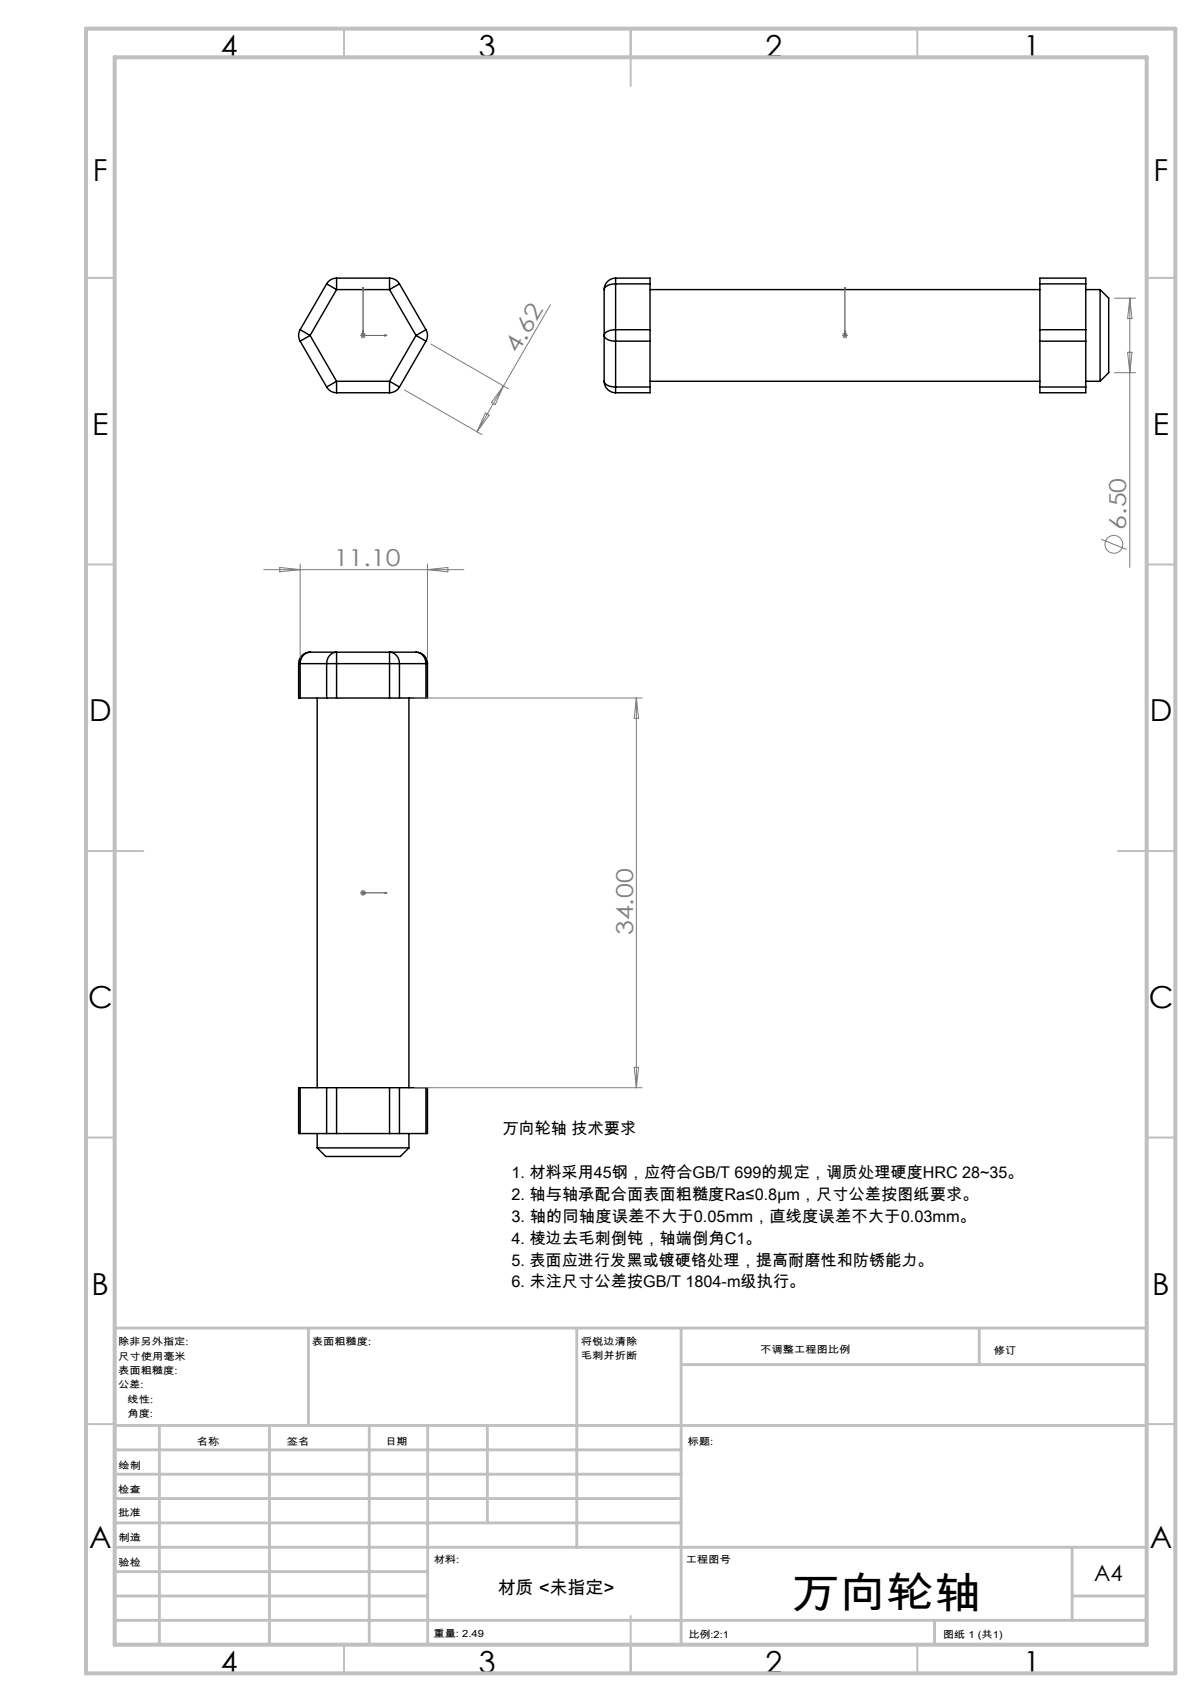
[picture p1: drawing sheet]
<svg xmlns="http://www.w3.org/2000/svg" width="210mm" height="297mm" viewBox="0 0 210 297" stroke-linecap="round" stroke-linejoin="round" font-family="sans-serif">
<g fill="none" stroke="#000" stroke-width=".25">
<path d="M52.4 57.5l1.7 1M52.4 57.5a2 2 0 0 0 0 2M52.4 59.5l4.6 8M54.1 58.5l-1.7 1M54.1 58.5l4.6 8M57 49.5l1.7 1M57 49.5l-4.6 8M58.7 48.5a2 2 0 0 0-1.7 1M58.7 48.5v2M58.7 50.5l-4.6 8M58.7 50.5h9.2M58.7 48.5h9.2"/>
<path d="M67.9 48.5v2M67.9 48.5a2 2 0 0 1 1.8 1M67.9 50.5l4.7 8M69.7 49.5l-1.8 1M69.7 49.5l4.6 8M72.6 58.5l1.7 1M72.6 58.5l-4.7 8M74.3 57.5l-1.7 1M74.3 57.5a2 2 0 0 1 0 2M74.3 59.5l-4.6 8M105.4 50.5v16M107.4 57.5v2"/>
<path d="M107.4 57.5a1.79 1.79 0 0 0-2 1 1.79 1.79 0 0 0 2 1M107.4 49.5a1.79 1.79 0 0 0-2 1M107.4 48.5v1M107.4 48.5h6v1M107.4 48.5a2 2 0 0 0-2 2M107.4 59.5h6M107.4 57.5h6M107.4 49.5h6M107.4 49.5v8M107.4 59.5v8M113.4 57.5v2M113.4 50.5h68"/>
<path d="M113.4 49.5v8M113.4 59.5v8M181.4 57.5v2M181.4 49.5v-1h8v1M181.4 59.5h8M181.4 57.5h8M181.4 49.5v8M181.4 59.5v8M181.4 49.5h8M189.4 57.5v2M189.4 50.5h2.5M189.4 49.5v8"/>
<path d="M189.4 59.5v8M191.9 50.5l1.5 1.5v13l-1.5 1.5M191.9 50.5v16M57 67.5a2 2 0 0 0 1.7 1M58.7 66.5v2M58.7 66.5l-1.7 1M58.7 68.5h9.2M58.7 66.5h9.2M67.9 66.5l1.8 1M67.9 66.5v2M69.7 67.5a2 2 0 0 1-1.8 1M105.4 66.5a1.79 1.79 0 0 0 2 1"/>
<path d="M105.4 66.5a2 2 0 0 0 2 2M107.4 67.5v1M107.4 67.5h6M113.4 67.5v1h-6M113.4 66.5h68M181.4 67.5v1h8v-1M181.4 67.5h8M189.4 66.5h2.5M52.1 115.8v6h.3M52.1 115.8h.3M52.4 115.8h4.6M52.4 115.8v6"/>
<path d="M54.1 113.8a2 2 0 0 0-2 2M54.1 113.8a1.88 1.88 0 0 0-1.7 2M54.1 113.8h18.5M57 115.8h1.7M57 115.8a1.88 1.88 0 0 1 1.7-2v2M57 115.8v6M58.7 115.8v6M58.7 115.8h9.2M67.9 115.8h1.8M67.9 115.8v-2a1.88 1.88 0 0 1 1.8 2M67.9 115.8v6M69.7 115.8v6"/>
<path d="M69.7 115.8h4.6M72.6 113.8a2 2 0 0 1 2 2M72.6 113.8a1.88 1.88 0 0 1 1.7 2M74.3 115.8h.3M74.3 115.8v6M74.6 115.8v6h-.3M52.4 121.8h4.6M55.3 121.8v68M57 121.8h1.7M58.7 121.8h9.2M67.9 121.8h1.8M69.7 121.8h4.6"/>
<path d="M71.3 121.8v68M52.4 189.8h-.3v8h.3M52.4 197.8h4.6M52.4 189.8h4.6M52.4 189.8v8M55.3 197.8v2.5M57 189.8h1.7M57 197.8h1.7M57 189.8v8M58.7 189.8v8M58.7 197.8h9.2M58.7 189.8h9.2"/>
<path d="M67.9 189.8h1.8M67.9 197.8h1.8M67.9 189.8v8M69.7 197.8h4.6M69.7 189.8h4.6M69.7 189.8v8M71.3 197.8v2.5M74.3 189.8h.3v8h-.3M74.3 189.8v8M55.3 200.3l1.5 1.5h13l1.5-1.5M55.3 200.3h16"/>
</g>
<g fill="none" stroke="#808080" stroke-width=".18">
<path d="M62.8 58.5h1M63 58.2l.7 .7M63.3 58v1M63.7 58.2l-.7 .7M96 53.2l-12.8 22.1M146.9 58.5h1M147 58.2l.7 .7M147.4 58v1M147.7 58.2l-.7 .7M194.4 52h3.7M197.1 52v47M197.1 52l.3 3.6h-.7z"/>
<path d="M70.5 68l13.6 7.8M75.2 60l13.5 7.8M84.6 72.1l.7 .4-2.1 2.8zM87.8 67.3l-1.4 3.3-.7-.4zM194.4 65h3.7M196.7 61.5h.7l-.3 3.5zM46 99.4h34.9M48.8 99l3.6 .4-3.6 .4zM52.4 98.4v16.4M74.6 98.4v16.4M74.6 99.4l3.5-.4v.8zM192.1 94.1l4.4 1.8"/>
<path d="M72.3 121.8h39.7M111 121.8v68M111 121.8l.4 3.6h-.8zM62.8 155.8h1M63 155.5l.7 .7M63.3 155.3v1M63.7 155.5l-.7 .7M72.3 189.8h39.7M110.6 186.3h.8l-.4 3.5z"/>
<circle cx="194.3" cy="95" r="1.56"/>
</g>
<g fill="none" stroke="#00f" stroke-width=".18">
<path d="M63.3 50.1l.1 .5h-.2zM63.3 57.7l.1 .2h-.1zM63.3 50.1v8.4h4.2M63.5 58.5h.2l-.2 .1zM67.1 58.4l.4 .1-.4 .1zM147.4 58.4v.2zM147.4 50.1v.5zM147.4 58.5v.1zM147.4 57.7v.2zM147.4 58.5h.1M147.4 50.1v8.4M63.2 155.8h.2z"/>
<path d="M63.3 155.8h.1zM63.3 155.8h.1M63.3 155.8h4.2M63.5 155.8h.2zM67.1 155.8h.4z"/>
</g>
<g fill="none" stroke="#c0c0c0" stroke-width=".35">
<path d="M60 5v5M110 5v10M160 5v5M15 48.5h5M200 48.5h5M15 98.5h5M200 98.5h5M15 148.5h10M195 148.5h10M15 198.5h5M200 198.5h5M15 248.5h5"/>
<path d="M200 248.5h5M60 287v5M110 282v10M160 287v5"/>
</g>
<g fill="none" stroke="#c0c0c0" stroke-width=".5">
<path d="M53.8 231.8v17M100.6 231.8v38.2M118.8 231.8v55.2M118.8 238.1h81.2M170.8 231.8v6.3M200 231.8h-180v55.2M20 248.8h180M20 257.3h98.8M20 253h98.8M27.8 248.8v38.2M47 248.8v38.2M64.4 248.8v38.2"/>
<path d="M74.6 248.8v38.2M85 248.8v17M20 265.8h98.8M20 261.5h98.8M20 278.5h54.6M20 274.3h54.6M20 270h180M187 278.5h13M187 270v12.8M20 282.8h180M163 282.8v4.2"/>
</g>
<path d="M15 5h190v287h-190zM20 10h180v277h-180z" fill="none" stroke="#c0c0c0" stroke-width=".7"/>
<g fill="#00f">
<path d="M67.1 58.4l.4 .1-.4 .1zM63.3 50.1l.1 .5h-.2z"/>
<path d="M63.5 155.8h.2zM63.3 155.8h.1zM147.4 58.4v.2zM147.4 50.1v.5z"/>
<path d="M63.5 58.5h.2l-.2 .1zM63.3 57.7l.1 .2h-.1zM67.1 155.8h.4zM63.2 155.8h.2z"/>
<path d="M147.4 58.5v.1zM147.4 57.7v.2z"/>
</g>
<text font-size="7.4" x="138" y="280.5">万向轮轴</text>
<g font-size="5.3">
<text x="38.5" y="9.9">4</text>
<text x="83.5" y="9.9">3</text>
<text x="133.5" y="9.9">2</text>
<text x="178.5" y="9.9">1</text>
<text x="16.2" y="31.6">F</text>
<text x="201.2" y="31.6">F</text>
<text x="16.1" y="75.9">E</text>
<text x="201.1" y="75.9">E</text>
<text x="15.5" y="125.9">D</text>
<text x="200.5" y="125.9">D</text>
<text x="15.4" y="175.9">C</text>
<text x="200.4" y="175.9">C</text>
<text x="16" y="225.9">B</text>
<text x="201" y="225.9">B</text>
<text x="15.5" y="270.1">A</text>
<text x="200.5" y="270.1">A</text>
<text x="38.5" y="291.9">4</text>
<text x="83.5" y="291.9">3</text>
<text x="133.5" y="291.9">2</text>
<text x="178.5" y="291.9">1</text>
</g>
<g font-size="4.1" fill="#808080">
<text x="90.3" y="61.8" transform="rotate(-60 90.3 61.8)">4.62</text>
<text x="196.4" y="92.4" transform="rotate(-90 196.4 92.4)">6.50</text>
<text x="58.2" y="98.8">11.10</text>
<text x="110.4" y="163.2" transform="rotate(-90 110.4 163.2)">34.00</text>
</g>
<text font-size="3.9" x="190.9" y="275.8">A4</text>
<text font-size="3.2" x="86.8" y="278.1">材质 &lt;未指定&gt;</text>
<g font-size="2.8">
<text x="87.6" y="197.9">万向轮轴 技术要求</text>
<text x="89.2" y="205.6">1. 材料采用45钢，应符合GB/T 699的规定，调质处理硬度HRC 28~35。</text>
<text x="89.2" y="209.4">2. 轴与轴承配合面表面粗糙度Ra≤0.8μm，尺寸公差按图纸要求。</text>
<text x="89.2" y="213.2">3. 轴的同轴度误差不大于0.05mm，直线度误差不大于0.03mm。</text>
<text x="89.2" y="220.8">5. 表面应进行发黑或镀硬铬处理，提高耐磨性和防锈能力。</text>
<text x="89.2" y="217">4. 棱边去毛刺倒钝，轴端倒角C1。</text>
<text x="89.2" y="224.7">6. 未注尺寸公差按GB/T 1804-m级执行。</text>
</g>
<g font-size="1.7">
<text x="20.6" y="234.8">除非另外指定:</text>
<text x="20.6" y="237.3">尺寸使用毫米</text>
<text x="20.6" y="239.8">表面粗糙度:</text>
<text x="54.4" y="234.8">表面粗糙度:</text>
<text x="101.3" y="234.7">将锐边清除</text>
<text x="101.3" y="237.2">毛刺并折断</text>
<text x="132.6" y="236.2">不调整工程图比例</text>
<text x="173.3" y="236.4">修订</text>
<text x="20.6" y="242.3">公差:</text>
<text x="22.2" y="244.8">线性:</text>
<text x="22.2" y="247.3">角度:</text>
<text x="20.7" y="256.3">绘制</text>
<text x="34.3" y="252.2">名称</text>
<text x="50" y="252.1">签名</text>
<text x="67.2" y="252.1">日期</text>
<text x="120" y="252.1">标题:</text>
<text x="20.6" y="260.5">检查</text>
<text x="20.6" y="264.5">批准</text>
<text x="20.7" y="269">制造</text>
<text x="20.7" y="273.3">验检</text>
<text x="75.6" y="272.7">材料:</text>
<text x="119.6" y="272.7">工程图号</text>
<text x="75.6" y="285.7">重量: 2.49</text>
<text x="120.1" y="285.8">比例:2:1</text>
<text x="164.5" y="285.8">图纸 1 (共1)</text>
</g>
</svg>
